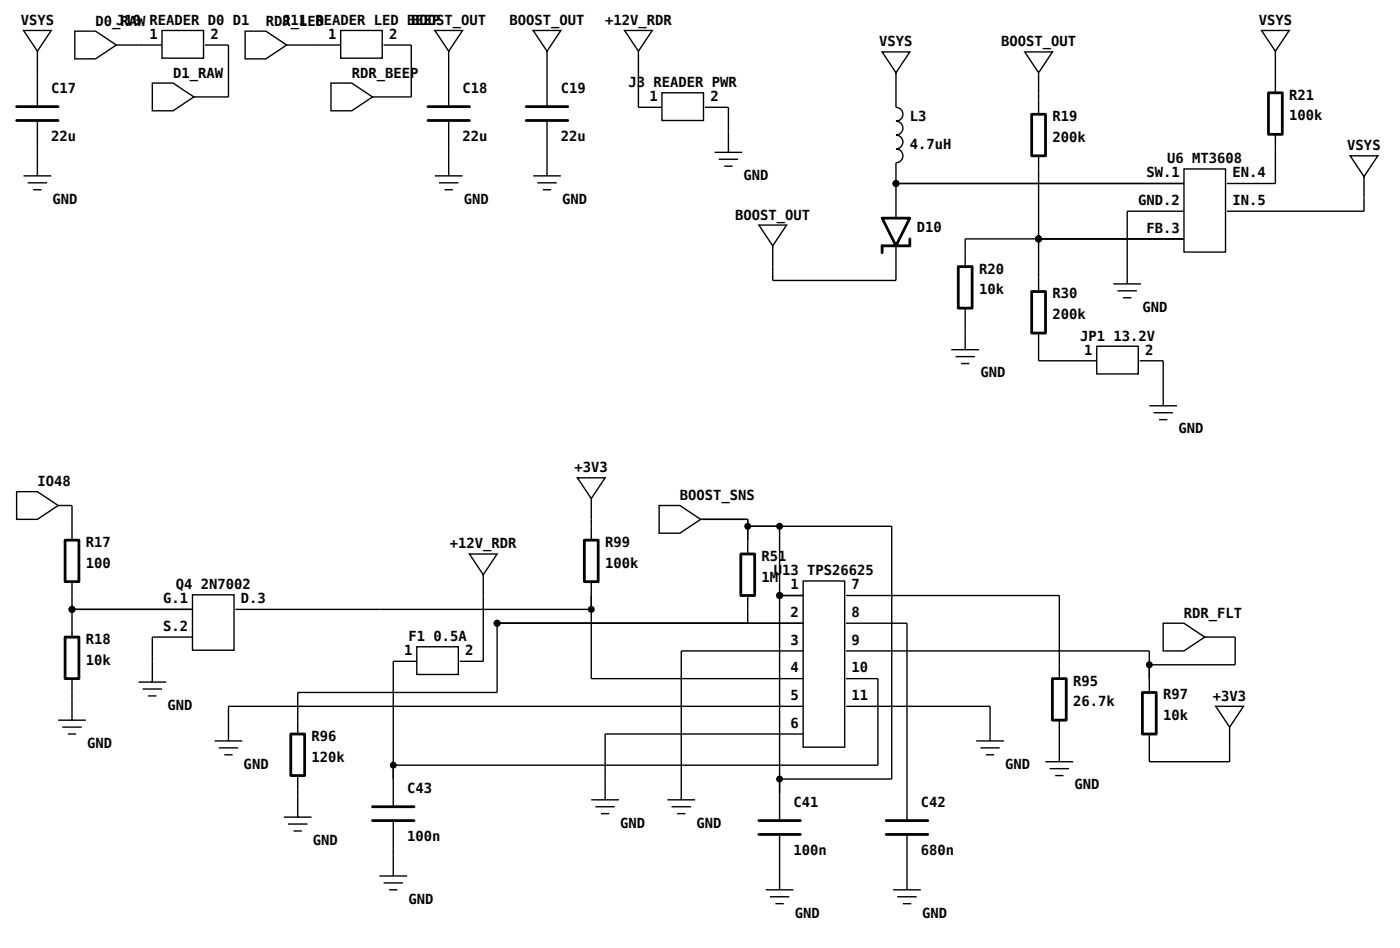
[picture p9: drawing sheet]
<svg xmlns="http://www.w3.org/2000/svg" width="268mm" height="181mm" viewBox="0 0 268 181" stroke-linecap="round" stroke-linejoin="round" font-family="sans-serif">
<g fill="none" stroke="#000" stroke-width=".26">
<path d="M4.5 5.8h5.3l-2.7 4zM7.1 9.8v10.6M14.3 6h4l3.9 2.6-3.9 2.6h-4zM22.2 8.6h8.8M29.1 15.9h4l3.9 2.6-3.9 2.7h-4zM31 5.8h7.9v5.3h-7.9zM39.2 8.6h4.5v9.9h-6.7M46.8 6h4l4 2.6-4 2.6h-4zM54.8 8.6h10.3M63.2 15.9h4l4 2.6-4 2.7h-4zM65.1 5.8h7.9v5.3h-7.9zM73.3 8.6h5.3v9.9h-7.4"/>
<path d="M83.1 5.8h5.3l-2.7 4zM85.7 9.8v10.6M101.9 5.8h5.3l-2.7 4zM104.5 9.8v10.6M119.3 5.8h5.3l-2.6 4zM122 9.8v10.7h4.5M126.5 17.7h7.9v5.3h-7.9zM168.6 9.9h5.2l-2.6 4zM171.2 13.9v6.6a1.32 1.32 0 0 1 1.3 1.3 1.32 1.32 0 0 1-1.3 1.4 1.32 1.32 0 0 1 1.3 1.3 1.32 1.32 0 0 1-1.3 1.3 1.32 1.32 0 0 1 1.3 1.3 1.32 1.32 0 0 1-1.3 1.3 1.32 1.32 0 0 1 1.3 1.4 1.32 1.32 0 0 1-1.3 1.3v10.6M195.8 9.9h5.3l-2.7 4zM198.4 13.9v7.9M241 5.8h5.3l-2.6 4z"/>
<path d="M243.7 9.8v7.9M4.5 33.6h5.3M5.3 34.9h3.7M6.3 36.2h1.6M7.1 23v10.6M83.1 33.6h5.3M83.9 34.9h3.7M84.9 36.2h1.6M85.7 23v10.6M101.9 33.6h5.3M102.7 34.9h3.7M103.7 36.2h1.6"/>
<path d="M104.5 23v10.6M134.7 20.5h4.5v8.6M136.5 29.1h5.3M137.3 30.4h3.7M138.4 31.7h1.6M171.2 35.1h55M198.4 29.8v25.9M226.2 32.3h8v15.9h-8zM243.7 25.7v9.4h-9.3M258 29.8h5.3l-2.7 3.9zM260.6 33.7v6.6h-26.2M145 43h5.3l-2.7 4z"/>
<path d="M147.6 47v6.6h23.6v-6.6M184.4 58.9v7.9M212.7 54.2h5.3M213.5 55.6h3.7M214.6 56.9h1.6M226.2 40.3h-10.8v13.9M226.2 45.6h-41.8v5.3M181.8 66.8h5.3M182.6 68.1h3.7M183.6 69.5h1.6M198.4 63.6v5.3h11.2M209.6 66.1h7.9v5.3h-7.9z"/>
<path d="M217.8 68.9h4.5v8.6M219.6 77.5h5.3M220.4 78.8h3.7M3.2 93.9h3.9l4 2.7-4 2.6h-3.9zM11.1 96.6h2.7v6.6M110.3 91.3h5.3l-2.6 3.9zM113 95.2v8M125.9 96.6h4l4 2.6-4 2.7h-4zM133.9 99.2h9v6.6M221.5 80.2h1.6M13.8 111.1v10.6M13.8 116.4h23"/>
<path d="M36.8 113.6h7.9v10.6h-7.9zM45 116.4h68M89.7 105.8h5.3l-2.7 4zM92.3 109.8v16.5h-4.5M113 111.1v18.5h40.5M142.9 113.8v5.3M142.9 100.5h27.5v48.3h-21.4M149 100.5v56.3M149 113.8h4.5M153.5 111h7.9v31.7h-7.9zM153.5 119.1h-58.5v13.2h-38.1v7.9M161.7 113.8h40.7v15.8"/>
<path d="M161.7 119.1h11.6v37.7M222.2 119.1h4l4 2.6-4 2.7h-4zM11.1 137.6h5.3M11.9 138.9h3.7M13.8 129.6v8M26.5 130.3h5.2M27.3 131.6h3.7M28.3 133h1.6M36.8 121.7h-7.7v8.6M79.6 123.6h8v5.3h-8zM79.6 126.3h-4.5v27.8M153.5 124.4h-23.3v28.4"/>
<path d="M153.5 134.9h-109.8v6.7M161.7 134.9h27.5v6.7M161.7 124.4h57.9v7.9M161.7 129.6h6v16.6h-92.6M202.4 137.6v7.9M230.2 121.7h5.8v5.3h-16.4M232.3 134.9h5.3l-2.7 4zM234.9 138.9v6.6h-15.3v-5.3M13 140.2h1.6M41 141.6h5.3M41.8 142.9h3.7M42.9 144.2h1.5"/>
<path d="M54.2 156.1h5.3M55 157.4h3.7M56.1 158.7h1.6M56.9 148.2v7.9M75.1 156.8v10.5M113 152.8h5.3M113.8 154.1h3.7M114.8 155.4h1.6M127.5 152.8h5.3M128.3 154.1h3.7M129.4 155.4h1.6M149 159.4v10.6"/>
<path d="M153.5 140.2h-37.9v12.6M173.3 159.4v10.6M186.5 141.6h5.3M187.3 142.9h3.7M188.4 144.2h1.6M199.8 145.5h5.3M200.6 146.8h3.7M201.6 148.2h1.6M72.5 167.3h5.3M73.3 168.7h3.7M74.3 170h1.6M146.3 170h5.3"/>
<path d="M147.1 171.3h3.7M148.2 172.6h1.6M170.7 170h5.2M171.4 171.3h3.8M172.5 172.6h1.6"/>
</g>
<g fill="none" stroke="#000" stroke-width=".53">
<path d="M242.4 17.7h2.6v8h-2.6zM3.2 20.4h7.9M3.2 23h7.9M81.8 20.4h7.9M81.8 23h7.9M100.6 20.4h7.9M100.6 23h7.9M197.1 21.8h2.7v8h-2.7zM168.6 41.7h5.2l-2.6 5.3zM173.8 45.6v1.4h-5.2v1.3M183.1 50.9h2.6v8h-2.6zM197.1 55.7h2.7v7.9h-2.7z"/>
<path d="M12.4 103.2h2.7v7.9h-2.7zM111.7 103.2h2.6v7.9h-2.6zM141.6 105.8h2.6v8h-2.6zM12.4 121.7h2.7v7.9h-2.7zM201.1 129.6h2.6v8h-2.6zM218.3 132.3h2.6v7.9h-2.6zM55.6 140.2h2.6v8h-2.6zM71.2 156.8h7.9M71.2 154.1h7.9M145 156.8h7.9M145 159.4h7.9M169.3 156.8h8"/>
<path d="M169.3 159.4h8"/>
</g>
<g fill="#000" stroke="#000" stroke-width=".26">
<circle cx="171.2" cy="35.1" r=".53"/>
<circle cx="198.4" cy="45.6" r=".53"/>
<circle cx="13.8" cy="116.4" r=".53"/>
<circle cx="95" cy="119.1" r=".53"/>
<circle cx="113" cy="116.4" r=".53"/>
<circle cx="142.9" cy="100.5" r=".53"/>
<circle cx="149" cy="100.5" r=".53"/>
<circle cx="149" cy="113.8" r=".53"/>
<circle cx="219.6" cy="127" r=".53"/>
<circle cx="75.1" cy="146.2" r=".53"/>
<circle cx="149" cy="148.8" r=".53"/>
</g>
<g font-size="2.6">
<text x="4" y="4.8">VSYS</text>
<text x="18.3" y="4.9">D0_RAW</text>
<text x="22.2" y="4.8">J10 READER D0 D1</text>
<text x="50.8" y="4.9">RDR_LED</text>
<text x="53.9" y="4.8">J11 READER LED BEEP</text>
<text x="78.6" y="4.8">BOOST_OUT</text>
<text x="97.4" y="4.8">BOOST_OUT</text>
<text x="115.6" y="4.8">+12V_RDR</text>
<text x="240.5" y="4.8">VSYS</text>
<text x="28.6" y="7.4">1</text>
<text x="40.2" y="7.4">2</text>
<text x="62.7" y="7.4">1</text>
<text x="74.4" y="7.4">2</text>
<text x="168" y="8.9">VSYS</text>
<text x="191.3" y="8.9">BOOST_OUT</text>
<text x="9.8" y="17.7">C17</text>
<text x="33.1" y="14.8">D1_RAW</text>
<text x="67.2" y="14.8">RDR_BEEP</text>
<text x="88.4" y="17.7">C18</text>
<text x="107.2" y="17.7">C19</text>
<text x="120.1" y="16.7">J3 READER PWR</text>
<text x="124.1" y="19.3">1</text>
<text x="135.7" y="19.3">2</text>
<text x="173.8" y="23.2">L3</text>
<text x="201.1" y="23.2">R19</text>
<text x="246.3" y="19.1">R21</text>
<text x="246.3" y="23">100k</text>
<text x="9.8" y="27">22u</text>
<text x="88.4" y="27">22u</text>
<text x="107.2" y="27">22u</text>
<text x="173.8" y="28.4">4.7uH</text>
<text x="201.1" y="27.1">200k</text>
<text x="257.4" y="28.7">VSYS</text>
<text x="142.1" y="34.4">GND</text>
<text x="219.1" y="33.9">SW.1</text>
<text x="223" y="31.2">U6 MT3608</text>
<text x="235.5" y="33.9">EN.4</text>
<text x="10" y="38.9">GND</text>
<text x="88.6" y="38.9">GND</text>
<text x="107.4" y="38.9">GND</text>
<text x="140.5" y="41.9">BOOST_OUT</text>
<text x="217.5" y="39.2">GND.2</text>
<text x="235.5" y="39.2">IN.5</text>
<text x="175.2" y="44.3">D10</text>
<text x="219.1" y="44.5">FB.3</text>
<text x="187.1" y="52.3">R20</text>
<text x="187.1" y="56.2">10k</text>
<text x="201.1" y="57">R30</text>
<text x="218.3" y="59.5">GND</text>
<text x="201.1" y="61">200k</text>
<text x="206.4" y="65.1">JP1 13.2V</text>
<text x="207.2" y="67.7">1</text>
<text x="218.8" y="67.7">2</text>
<text x="187.3" y="72.1">GND</text>
<text x="225.2" y="82.8">GND</text>
<text x="7.1" y="92.9">IO48</text>
<text x="109.8" y="90.2">+3V3</text>
<text x="129.9" y="95.5">BOOST_SNS</text>
<text x="16.4" y="104.5">R17</text>
<text x="86" y="104.8">+12V_RDR</text>
<text x="115.6" y="104.5">R99</text>
<text x="145.5" y="107.2">R51</text>
<text x="16.4" y="108.5">100</text>
<text x="33.6" y="112.6">Q4 2N7002</text>
<text x="115.6" y="108.5">100k</text>
<text x="145.5" y="111.1">1M</text>
<text x="147.9" y="109.9">U13 TPS26625</text>
<text x="151.1" y="112.6">1</text>
<text x="162.7" y="112.6">7</text>
<text x="31.2" y="115.2">G.1</text>
<text x="46" y="115.2">D.3</text>
<text x="151.1" y="117.9">2</text>
<text x="162.7" y="117.9">8</text>
<text x="226.2" y="118">RDR_FLT</text>
<text x="16.4" y="123">R18</text>
<text x="31.2" y="120.5">S.2</text>
<text x="77.3" y="125.1">1</text>
<text x="78" y="122.5">F1 0.5A</text>
<text x="88.9" y="125.1">2</text>
<text x="151.1" y="123.2">3</text>
<text x="162.7" y="123.2">9</text>
<text x="16.4" y="127">10k</text>
<text x="151.1" y="128.5">4</text>
<text x="162.7" y="128.5">10</text>
<text x="205.1" y="131">R95</text>
<text x="32" y="135.6">GND</text>
<text x="151.1" y="133.7">5</text>
<text x="162.7" y="133.7">11</text>
<text x="205.1" y="134.9">26.7k</text>
<text x="222.2" y="133.6">R97</text>
<text x="222.2" y="137.6">10k</text>
<text x="231.8" y="133.9">+3V3</text>
<text x="16.7" y="142.9">GND</text>
<text x="59.5" y="141.6">R96</text>
<text x="151.1" y="139">6</text>
<text x="46.6" y="146.8">GND</text>
<text x="59.5" y="145.5">120k</text>
<text x="192.1" y="146.8">GND</text>
<text x="77.8" y="151.5">C43</text>
<text x="151.6" y="154.1">C41</text>
<text x="175.9" y="154.1">C42</text>
<text x="205.3" y="150.8">GND</text>
<text x="59.8" y="161.4">GND</text>
<text x="77.8" y="160.7">100n</text>
<text x="118.5" y="158.1">GND</text>
<text x="133.1" y="158.1">GND</text>
<text x="151.6" y="163.4">100n</text>
<text x="175.9" y="163.4">680n</text>
<text x="78" y="172.6">GND</text>
<text x="151.9" y="175.3">GND</text>
<text x="176.2" y="175.3">GND</text>
</g>
</svg>
